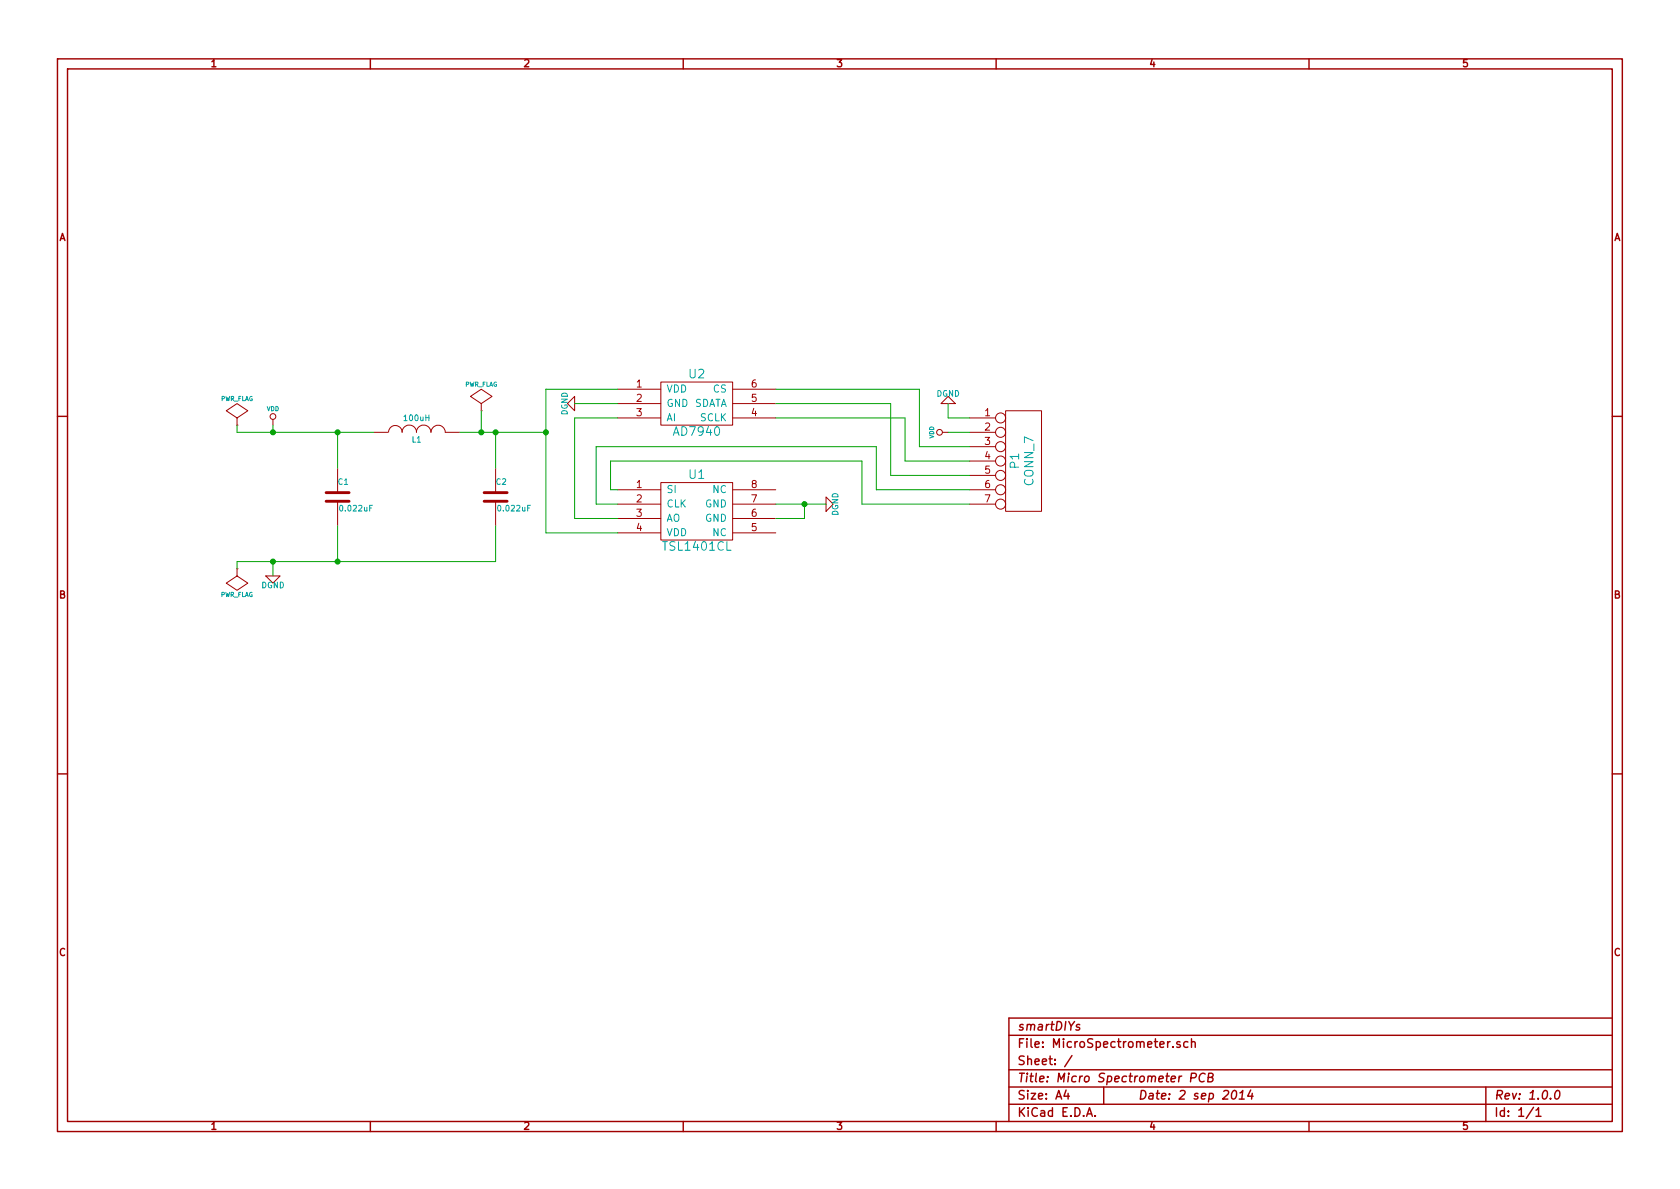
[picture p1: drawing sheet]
EESchema Schematic File Version 2
LIBS:power
LIBS:device
LIBS:transistors
LIBS:conn
LIBS:linear
LIBS:regul
LIBS:74xx
LIBS:cmos4000
LIBS:adc-dac
LIBS:memory
LIBS:xilinx
LIBS:special
LIBS:microcontrollers
LIBS:dsp
LIBS:microchip
LIBS:analog_switches
LIBS:motorola
LIBS:texas
LIBS:intel
LIBS:audio
LIBS:interface
LIBS:digital-audio
LIBS:philips
LIBS:display
LIBS:cypress
LIBS:siliconi
LIBS:opto
LIBS:atmel
LIBS:contrib
LIBS:valves
LIBS:smartDIYs
LIBS:MicroSpectrometer-cache
EELAYER 27 0
EELAYER END
$Descr A4 11693 8268
encoding utf-8
Sheet 1 1
Title "Micro Spectrometer PCB"
Date "2 sep 2014"
Rev "1.0.0"
Comp "smartDIYs"
Comment1 ""
Comment2 ""
Comment3 ""
Comment4 ""
$EndDescr
$Comp
L CONN_7 P1
U 1 1
P 7100 3200
F 0 "P1" V 7070 3200 60  0000 C CNN
F 1 "CONN_7" V 7170 3200 60  0000 C CNN
F 2 "~" H 7100 3200 60  0000 C CNN
F 3 "~" H 7100 3200 60  0000 C CNN
	1    7100 3200
	1    0    0    -1  
$EndComp
$Comp
L C C1
U 1 1
P 2350 3450
F 0 "C1" H 2350 3550 40  0000 L CNN
F 1 "0.022uF " H 2356 3365 40  0000 L CNN
F 2 "~" H 2388 3300 30  0000 C CNN
F 3 "~" H 2350 3450 60  0000 C CNN
	1    2350 3450
	1    0    0    -1  
$EndComp
$Comp
L C C2
U 1 1
P 3450 3450
F 0 "C2" H 3450 3550 40  0000 L CNN
F 1 "0.022uF " H 3456 3365 40  0000 L CNN
F 2 "~" H 3488 3300 30  0000 C CNN
F 3 "~" H 3450 3450 60  0000 C CNN
	1    3450 3450
	1    0    0    -1  
$EndComp
$Comp
L INDUCTOR L1
U 1 1
P 2900 3000
F 0 "L1" V 2850 3000 40  0000 C CNN
F 1 "100uH" V 3000 3000 40  0000 C CNN
F 2 "~" H 2900 3000 60  0000 C CNN
F 3 "~" H 2900 3000 60  0000 C CNN
	1    2900 3000
	0    -1   -1   0   
$EndComp
$Comp
L DGND #PWR01
U 1 1
P 1900 4000
F 0 "#PWR01" H 1900 4000 40  0001 C CNN
F 1 "DGND" H 1900 3930 40  0000 C CNN
F 2 "" H 1900 4000 60  0000 C CNN
F 3 "" H 1900 4000 60  0000 C CNN
	1    1900 4000
	1    0    0    -1  
$EndComp
$Comp
L VDD #PWR02
U 1 1
P 1900 2950
F 0 "#PWR02" H 1900 3050 30  0001 C CNN
F 1 "VDD" H 1900 3060 30  0000 C CNN
F 2 "" H 1900 2950 60  0000 C CNN
F 3 "" H 1900 2950 60  0000 C CNN
	1    1900 2950
	1    0    0    -1  
$EndComp
$Comp
L TSL1401CL U1
U 1 1
P 4850 3550
F 0 "U1" H 4850 3800 60  0000 C CNN
F 1 "TSL1401CL" H 4850 3300 60  0000 C CNN
F 2 "~" H 4850 3550 60  0000 C CNN
F 3 "~" H 4850 3550 60  0000 C CNN
	1    4850 3550
	1    0    0    -1  
$EndComp
$Comp
L AD7940 U2
U 1 1
P 4850 2800
F 0 "U2" H 4850 3000 60  0000 C CNN
F 1 "AD7940" H 4850 2600 60  0000 C CNN
F 2 "~" H 4850 2800 60  0000 C CNN
F 3 "~" H 4850 2800 60  0000 C CNN
	1    4850 2800
	1    0    0    -1  
$EndComp
$Comp
L DGND #PWR03
U 1 1
P 5750 3500
F 0 "#PWR03" H 5750 3500 40  0001 C CNN
F 1 "DGND" H 5750 3430 40  0000 C CNN
F 2 "" H 5750 3500 60  0000 C CNN
F 3 "" H 5750 3500 60  0000 C CNN
	1    5750 3500
	0    -1   -1   0   
$EndComp
$Comp
L DGND #PWR04
U 1 1
P 4000 2800
F 0 "#PWR04" H 4000 2800 40  0001 C CNN
F 1 "DGND" H 4000 2730 40  0000 C CNN
F 2 "" H 4000 2800 60  0000 C CNN
F 3 "" H 4000 2800 60  0000 C CNN
	1    4000 2800
	0    1    1    0   
$EndComp
$Comp
L VDD #PWR05
U 1 1
P 6600 3000
F 0 "#PWR05" H 6600 3100 30  0001 C CNN
F 1 "VDD" H 6600 3110 30  0000 C CNN
F 2 "" H 6600 3000 60  0000 C CNN
F 3 "" H 6600 3000 60  0000 C CNN
	1    6600 3000
	0    -1   -1   0   
$EndComp
$Comp
L DGND #PWR06
U 1 1
P 6600 2800
F 0 "#PWR06" H 6600 2800 40  0001 C CNN
F 1 "DGND" H 6600 2730 40  0000 C CNN
F 2 "" H 6600 2800 60  0000 C CNN
F 3 "" H 6600 2800 60  0000 C CNN
	1    6600 2800
	-1   0    0    1   
$EndComp
Wire Wire Line
	2350 3000 2350 3250
Wire Wire Line
	3200 3000 3800 3000
Wire Wire Line
	3450 3000 3450 3250
Wire Wire Line
	1900 2950 1900 3000
Connection ~ 2350 3000
Wire Wire Line
	2350 3650 2350 3900
Wire Wire Line
	1650 3900 3450 3900
Wire Wire Line
	3450 3900 3450 3650
Wire Wire Line
	1900 3900 1900 4000
Connection ~ 2350 3900
Wire Wire Line
	3800 3700 4300 3700
Wire Wire Line
	3800 2700 3800 3700
Connection ~ 3450 3000
Connection ~ 3800 3000
Wire Wire Line
	4300 2800 4000 2800
Wire Wire Line
	5400 3500 5750 3500
Wire Wire Line
	5400 3600 5600 3600
Wire Wire Line
	5600 3600 5600 3500
Connection ~ 5600 3500
Wire Wire Line
	4300 3600 4000 3600
Wire Wire Line
	4000 3600 4000 2900
Wire Wire Line
	4000 2900 4300 2900
Wire Wire Line
	4300 2700 3800 2700
Wire Wire Line
	4300 3400 4250 3400
Wire Wire Line
	4250 3400 4250 3200
Wire Wire Line
	4250 3200 6000 3200
Wire Wire Line
	6000 3200 6000 3500
Wire Wire Line
	6000 3500 6750 3500
Wire Wire Line
	4300 3500 4150 3500
Wire Wire Line
	4150 3500 4150 3100
Wire Wire Line
	4150 3100 6100 3100
Wire Wire Line
	6100 3100 6100 3400
Wire Wire Line
	6100 3400 6750 3400
Wire Wire Line
	6200 3300 6750 3300
Wire Wire Line
	6200 2800 6200 3300
Wire Wire Line
	6200 2800 5400 2800
Wire Wire Line
	6750 3100 6400 3100
Wire Wire Line
	6400 3100 6400 2700
Wire Wire Line
	6400 2700 5400 2700
Wire Wire Line
	5400 2900 6300 2900
Wire Wire Line
	6300 2900 6300 3200
Wire Wire Line
	6300 3200 6750 3200
Wire Wire Line
	6750 3000 6600 3000
Wire Wire Line
	6750 2900 6600 2900
Wire Wire Line
	6600 2900 6600 2800
$Comp
L PWR_FLAG #FLG07
U 1 1
P 1650 3950
F 0 "#FLG07" H 1650 4045 30  0001 C CNN
F 1 "PWR_FLAG" H 1650 4130 30  0000 C CNN
F 2 "" H 1650 3950 60  0000 C CNN
F 3 "" H 1650 3950 60  0000 C CNN
	1    1650 3950
	-1   0    0    1   
$EndComp
Wire Wire Line
	1650 3950 1650 3900
Connection ~ 1900 3900
Wire Wire Line
	1650 3000 2600 3000
$Comp
L PWR_FLAG #FLG08
U 1 1
P 1650 2950
F 0 "#FLG08" H 1650 3045 30  0001 C CNN
F 1 "PWR_FLAG" H 1650 3130 30  0000 C CNN
F 2 "" H 1650 2950 60  0000 C CNN
F 3 "" H 1650 2950 60  0000 C CNN
	1    1650 2950
	1    0    0    -1  
$EndComp
Wire Wire Line
	1650 2950 1650 3000
Connection ~ 1900 3000
$Comp
L PWR_FLAG #FLG09
U 1 1
P 3350 2850
F 0 "#FLG09" H 3350 2945 30  0001 C CNN
F 1 "PWR_FLAG" H 3350 3030 30  0000 C CNN
F 2 "" H 3350 2850 60  0000 C CNN
F 3 "" H 3350 2850 60  0000 C CNN
	1    3350 2850
	1    0    0    -1  
$EndComp
Wire Wire Line
	3350 2850 3350 3000
Connection ~ 3350 3000
$EndSCHEMATC
